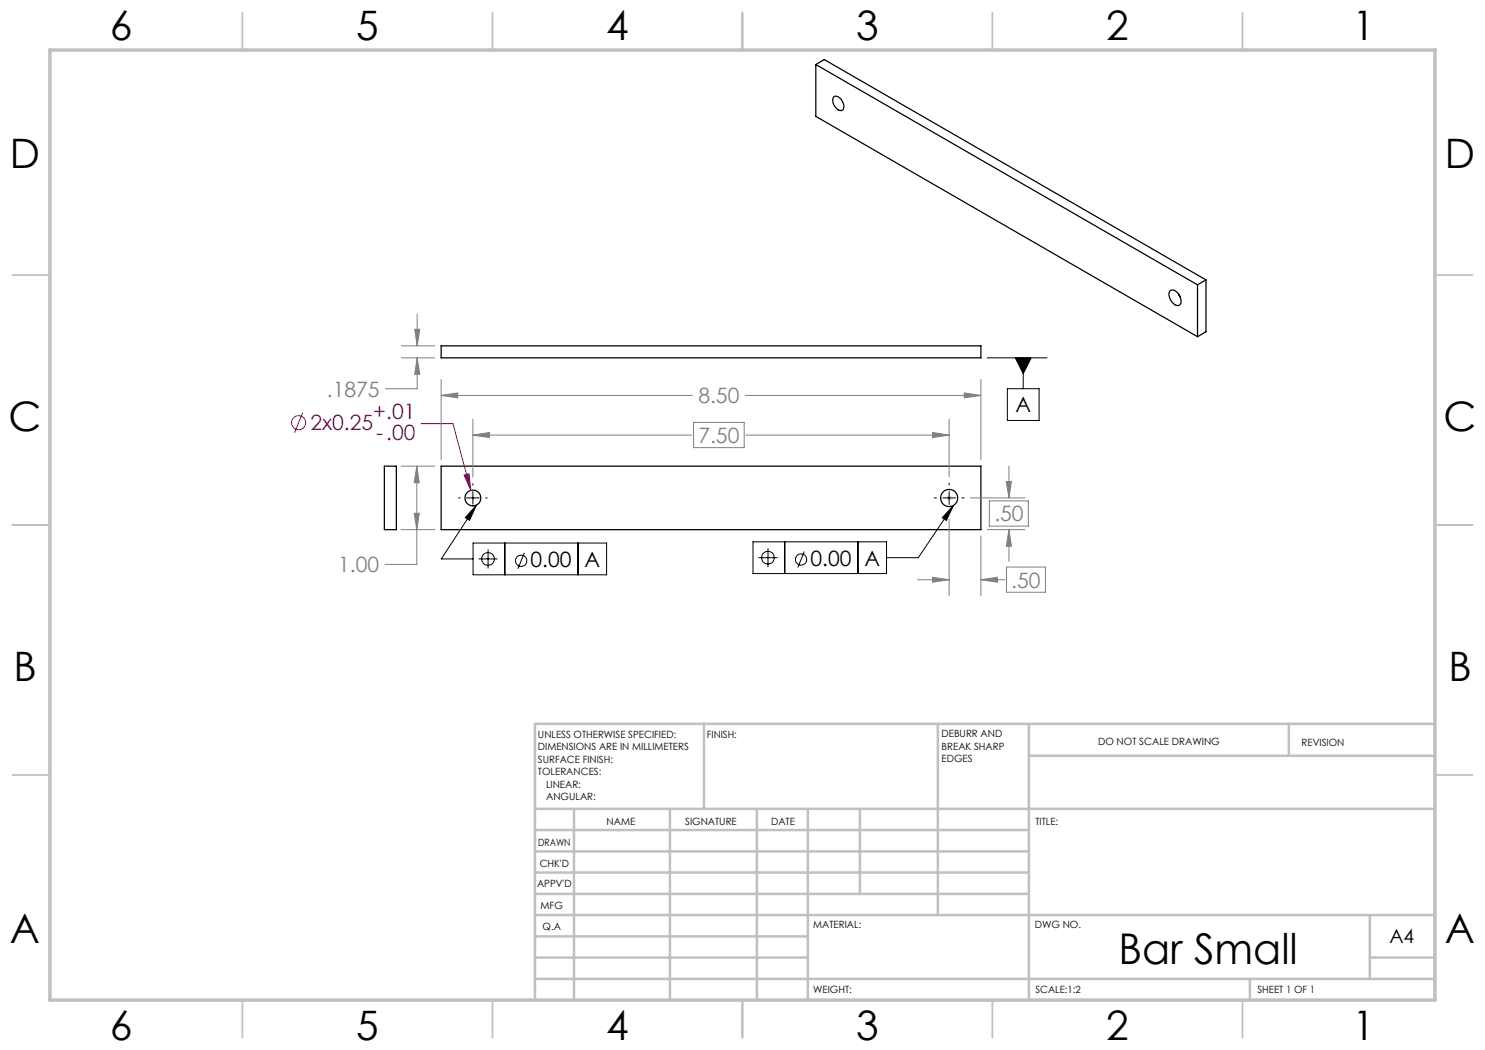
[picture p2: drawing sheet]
<svg xmlns="http://www.w3.org/2000/svg" width="297mm" height="210mm" viewBox="0 0 297 210" stroke-linecap="round" stroke-linejoin="round" font-family="sans-serif">
<g fill="none" stroke="#000" stroke-width=".25">
<path d="M163.2 12.9l76.3 44.1M163.2 12.9v10.4l76.3 44M163.2 12.9l1.7-1 76.3 44.1M166.7 19.4a1.24 1.24 0 0 1 1.7 .8 1.33 1.33 0 0 1-.1 1.9 2.01 2.01 0 0 1-1.6-2.7zM234.1 58.1a1.61 1.61 0 0 1 1.9 1.4 .93 .93 0 0 1 .2 1 .93 .93 0 0 1-.9 .6 2.32 2.32 0 0 1-1.3-2.9zM235.7 58.8l.3 .6M239.5 57v10.3M241.2 56l-1.7 1M241.2 56v10.3l-1.7 1M88.2 69.2h108v2.4h-108zM76.9 93.2h2.4v12.7h-2.4zM88.2 93.2h108v12.7h-108z"/>
<circle cx="94.6" cy="99.6" r="1.58"/>
<circle cx="189.8" cy="99.6" r="1.71"/>
</g>
<g fill="none" stroke="#a0006e" stroke-width=".2">
<path d="M60.5 82.5l-1.6 4.1M84.2 84.7h6.4l3.6 13.4M92.8 95l1-.3 .4 3.4z"/>
<circle cx="59.7" cy="84.5" r="1.42"/>
</g>
<g fill="none" stroke="#000" stroke-width=".2">
<path d="M197.4 71.6h12M201.5 77.7h6.3v6.4h-6.3zM203.1 71.6h3.1l-1.6 3.1zM204.6 71.6v6.1M91.7 99.6h.3M93.3 99.6h2.5M94.6 96.7v.3M94.6 98.3v2.6M97.1 99.6h.3M186.8 99.6h.5M188.6 99.6h2.5M189.8 96.6v.4"/>
<path d="M189.8 98.3v2.6M192.4 99.6h.4M94.6 102.1v.3M94.6 108.6h26.7v6.4h-26.7zM95.3 101l-1.4 3.1-.8-.6zM95.3 101l-7 10.8h6.3M95.7 111.8h3.8M97.6 109.9v3.8M101 108.6v6.4M104.9 110.6l-1.3 3.2M115.6 108.6v6.4M150.6 108.4h26.7v6.3h-26.7z"/>
<path d="M151.7 111.5h3.8M153.6 109.6v3.8M157 108.4v6.3M160.9 110.3l-1.3 3.2M171.6 108.4v6.3M189.8 102.1v.5M190.7 101.1l-1.4 3-.8-.6zM190.7 101.1l-7 10.4h-6.4"/>
<circle cx="97.6" cy="111.8" r="1.28"/>
<circle cx="104.2" cy="112.1" r="1.14"/>
<circle cx="153.6" cy="111.5" r="1.28"/>
<circle cx="160.2" cy="111.9" r="1.14"/>
</g>
<g fill="none" stroke="#808080" stroke-width=".2">
<path d="M80.3 71.6h6.7M80.3 69.2h6.7M82.9 65.9h1.1l-.6 3.3zM83.4 71.6l.6 3.3h-1.1zM83.4 71.6v6.1h-6.3M83.4 62.8v6.4M88.2 79.1l3.3-.5v1zM88.2 75.9v16.1M88.2 79.1h50.3M149 79.1h47.2M192.9 78.6l3.3 .5-3.3 .5zM196.2 75.9v16.1"/>
<path d="M80.2 93.2h6.8M83.4 93.2l.5 3.3h-1.1zM83.4 93.2v19.7h-6.4M94.6 87l3.3-.5v1zM94.6 83.8v11.7M94.6 87h43.8M138.7 84.5h10.1v5h-10.1zM149.2 87h40.6M186.5 86.5l3.3 .5-3.3 .5zM189.8 83.8v11.5M194.1 99.6h10.9M201.3 96.3h1l-.5 3.3z"/>
<path d="M201.8 93.2v6.4M80.2 105.9h6.8M82.8 102.6h1.1l-.5 3.3zM183.5 115.9h6.3M186.5 115.5l3.3 .4-3.3 .5zM189.8 103.8v15.3M196.2 115.9l3.3-.4v.9zM196.2 107.2v11.9M196.2 115.9h4.7M197.4 105.9h7.6M197.9 100.2h7.8v5h-7.8zM201.3 113.4h7.8v5.1h-7.8z"/>
<path d="M201.8 105.9l.5 3.3h-1zM201.8 105.9v6.4"/>
</g>
<path d="M189.3 99.6h1M189.5 99.2l.7 .7M189.8 99.1v1M190.2 99.2l-.7 .7" fill="none" stroke="#c0c0c0" stroke-width=".2"/>
<g fill="none" stroke="#c0c0c0" stroke-width=".35">
<path d="M48.5 2.5v7.5M98.5 2.5v7.5M148.5 2.5v7.5M198.5 2.5v7.5M248.5 2.5v7.5M2.5 55h7.5M287 55h7.5M2.5 105h7.5M287 105h7.5M2.5 155h7.5M287 155h7.5M48.5 200v7.5"/>
<path d="M98.5 200v7.5M148.5 200v7.5M198.5 200v7.5M248.5 200v7.5"/>
</g>
<g fill="none" stroke="#c0c0c0" stroke-width=".5">
<path d="M140.8 144.8v17M187.6 144.8v38.2M205.8 144.8v55.2M205.8 151.2h81.2M257.8 144.8v6.4M287 144.8h-180v55.2M107 161.8h180M107 178.8h98.8M107 174.5h98.8M107 170.3h98.8M107 166h98.8M114.8 161.8v38.2"/>
<path d="M134 161.8v38.2M151.4 161.8v38.2M161.6 161.8v38.2M172 161.8v17M107 195.8h180M107 191.5h54.6M107 187.3h54.6M107 183h180M250 195.8v4.2M274 191.5h13M274 183v12.8"/>
</g>
<path d="M10 10h277v190h-277z" fill="none" stroke="#c0c0c0" stroke-width=".7"/>
<path d="M95.3 101l-1.4 3.1-.8-.6zM190.7 101.1l-1.4 3-.8-.6zM203.1 71.6l1.5 3.1 1.6-3.1z" fill="#000"/>
<path d="M92.8 95l1-.3 .4 3.4z" fill="#a0006e"/>
<path d="M94.6 87l3.3-.5v1zM186.5 86.5l3.3 .5-3.3 .5zM192.9 78.6l3.3 .5-3.3 .5zM88.2 79.1l3.3-.5v1zM83.4 93.2l.5 3.3h-1.1zM82.8 102.6h1.1l-.5 3.3zM186.5 115.5l3.3 .4-3.3 .5zM196.2 115.9l3.3-.4v.9zM201.3 96.3h1l-.5 3.3zM201.8 105.9l.5 3.3h-1zM83.4 71.6l.6 3.3h-1.1zM82.9 65.9h1.1l-.6 3.3z" fill="#808080"/>
<text font-size="8.5" x="223.7" y="192.7">Bar Small</text>
<g font-size="8.1">
<text x="22" y="8">6</text>
<text x="71.2" y="8">5</text>
<text x="121.2" y="8">4</text>
<text x="171.2" y="8">3</text>
<text x="221.2" y="8">2</text>
<text x="270.5" y="8">1</text>
<text x="2" y="33.6">D</text>
<text x="289" y="33.6">D</text>
<text x="1.7" y="86.1">C</text>
<text x="288.7" y="86.1">C</text>
<text x="2.7" y="136.1">B</text>
<text x="289.7" y="136.1">B</text>
<text x="2" y="188.6">A</text>
<text x="289" y="188.6">A</text>
<text x="22" y="208">6</text>
<text x="71.2" y="208">5</text>
<text x="121.2" y="208">4</text>
<text x="171.2" y="208">3</text>
<text x="221.2" y="208">2</text>
<text x="270.5" y="208">1</text>
</g>
<g font-size="4.2" fill="#808080">
<text x="65.4" y="79.3">.1875</text>
<text x="139.7" y="80.7">8.50</text>
<text x="139.7" y="88.6">7.50</text>
<text x="198.9" y="104.3">.50</text>
<text x="67.6" y="114.5">1.00</text>
<text x="202.3" y="117.5">.50</text>
</g>
<g font-size="4.2" fill="#a0006e">
<text x="74.7" y="83.8">+.01</text>
<text x="62.1" y="86.1">2x0.25</text>
<text x="75.2" y="87.9">-.00</text>
</g>
<g font-size="4.2">
<text x="203.1" y="82.5">A</text>
<text x="106.1" y="113.4">0.00</text>
<text x="116.9" y="113.4">A</text>
<text x="162.1" y="113.1">0.00</text>
<text x="172.9" y="113.1">A</text>
</g>
<text font-size="3.9" x="277.9" y="188.5">A4</text>
<g font-size="2">
<text x="107.6" y="147.6">UNLESS OTHERWISE SPECIFIED:</text>
<text x="141.4" y="147.6">FINISH:</text>
<text x="188.3" y="147.5">DEBURR AND</text>
<text x="188.3" y="150">BREAK SHARP</text>
<text x="219.6" y="149">DO NOT SCALE DRAWING</text>
<text x="260.3" y="149.2">REVISION</text>
<text x="107.6" y="150.1">DIMENSIONS ARE IN MILLIMETERS</text>
<text x="107.6" y="152.6">SURFACE FINISH:</text>
<text x="107.6" y="155.1">TOLERANCES:</text>
<text x="188.3" y="152.5">EDGES</text>
<text x="109.2" y="157.6">LINEAR:</text>
<text x="109.2" y="160.1">ANGULAR:</text>
<text x="121.3" y="165">NAME</text>
<text x="137" y="164.9">SIGNATURE</text>
<text x="154.2" y="164.9">DATE</text>
<text x="207.1" y="164.9">TITLE:</text>
<text x="107.6" y="169.1">DRAWN</text>
<text x="107.9" y="173.3">CHK'D</text>
<text x="107.4" y="177.4">APPV'D</text>
<text x="108.1" y="181.8">MFG</text>
<text x="108.5" y="186">Q.A</text>
<text x="162.6" y="185.5">MATERIAL:</text>
<text x="207" y="185.5">DWG NO.</text>
<text x="162.6" y="198.5">WEIGHT:</text>
<text x="207.1" y="198.6">SCALE:1:2</text>
<text x="251.5" y="198.6">SHEET 1 OF 1</text>
</g>
</svg>
